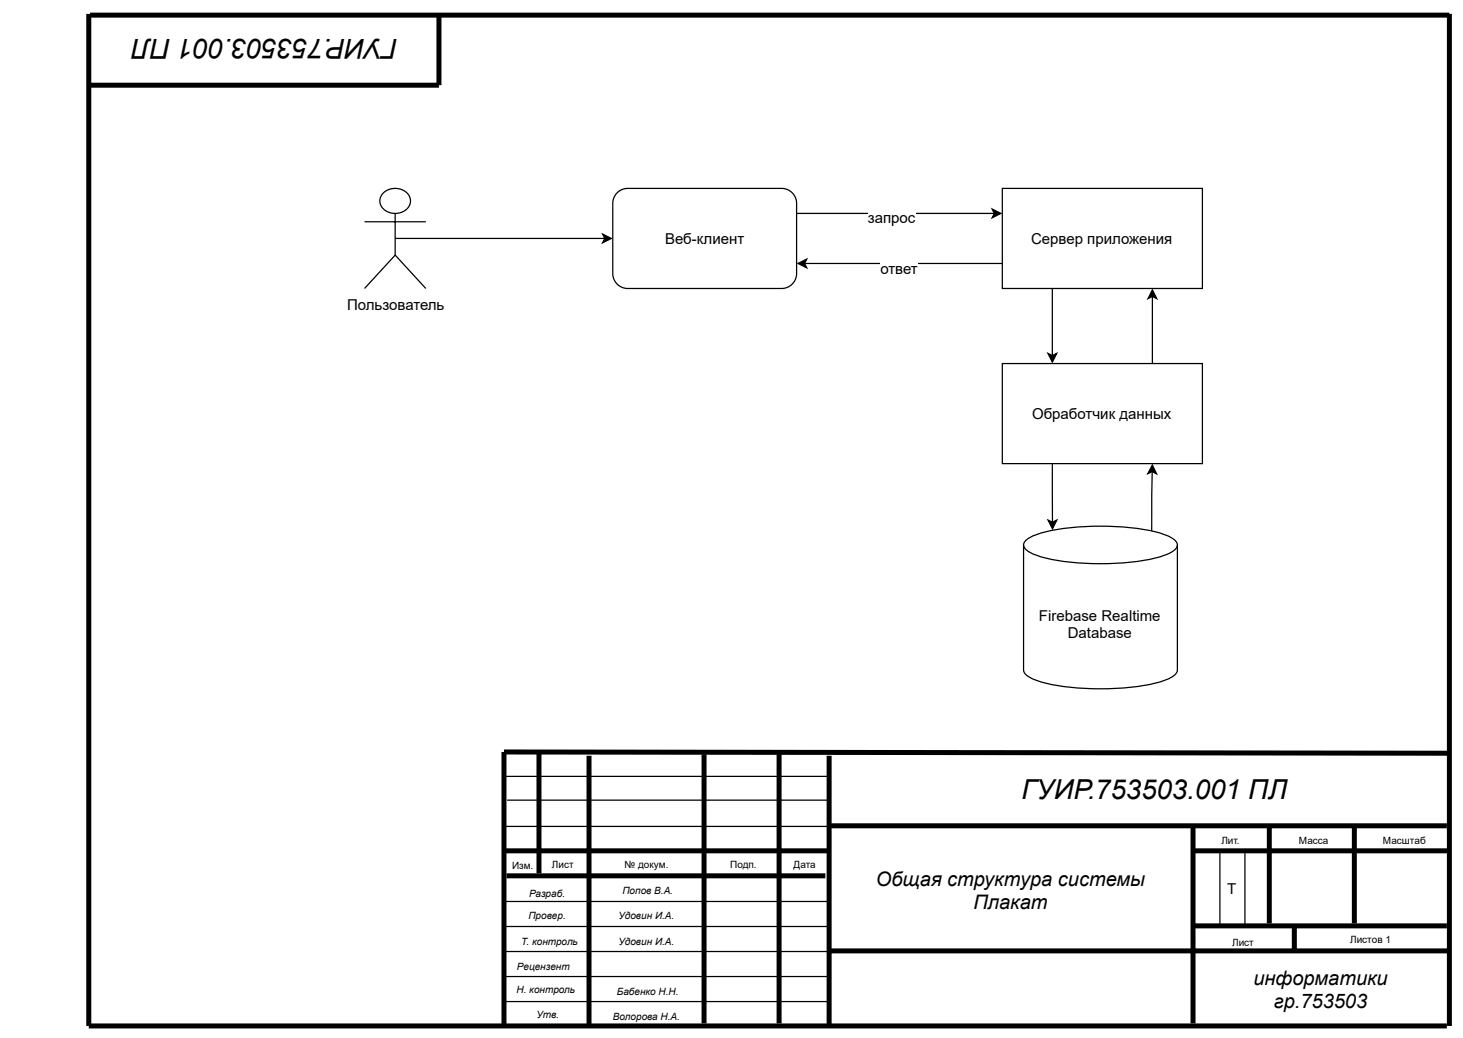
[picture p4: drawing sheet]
<svg xmlns="http://www.w3.org/2000/svg" width="297mm" height="211mm" viewBox="0 0 297 211" stroke-linecap="round" stroke-linejoin="round" font-family="sans-serif">
<g fill="none" stroke="#000" stroke-width="1" stroke-linecap="butt">
<path d="M18 2.8v205.4h275.7M18.3 3.1h275.9M89.1 3.1v14.2h-71.1M294.2 2.8v205.4M109.4 152.6v24.6M119.6 153.4v54.8M142.9 153.1v54.6M158.2 152.9v54.8M168.3 153.4v54.8M294.2 152.9l-191.9-.3v55.6M102.3 172.7h66M102.8 177.7h64.8"/>
<path d="M168.3 167.6h125.4M242.2 167.6v40.1M242.5 172.7h51.7M257.7 167.6v19.8M275 167.6v19.8M168.3 193h125.7M242.2 187.9h51.5M262.8 187.9v4.8"/>
</g>
<path d="M102.7 157.6h65.7M102.7 167.7h69.3M102.9 162.4h65.5M247.7 173v14.5M252.7 173v15M102.2 193.1h69.5M102.4 182.9h65.8M102.7 188h65.7M102.7 198.2h65.2M102.2 203.3h66.2" fill="none" stroke="#000" stroke-width=".25"/>
<path d="M77.8 39.2a3.3 3.3 0 0 1 5.5 1.2 3 3 0 0 1-4.3 2.7 2.35 2.35 0 0 1-1.2-3.9z" fill="#fff"/>
<path d="M77.8 39.2a3.3 3.3 0 0 1 5.5 1.2 3 3 0 0 1-4.3 2.7 2.35 2.35 0 0 1-1.2-3.9zM74 45h12.4M80.2 43.3v8.5M80.2 51.8l-6.2 6.7M80.2 51.8l6.2 6.7M161.7 43.3h40.2M201.4 42.4l1.8 .9-1.8 .9 .5-.9z" fill="none" stroke="#000" stroke-width=".25"/>
<path d="M201.4 42.4l1.8 .9-1.8 .9 .5-.9z" fill="#000"/>
<g fill="#fff">
<path d="M176.2 42.4h9.6v3.6h-9.6z"/>
<path d="M125.3 39.1l1-.6 1.1-.3h31.3a3 3 0 0 1 3 3.1v14.2a3 3 0 0 1-3 3h-31.3a3 3 0 0 1-3-3v-14.4l.2-1z"/>
</g>
<path d="M125.3 39.1l1-.6 1.1-.3h31.3a3 3 0 0 1 3 3.1v14.2a3 3 0 0 1-3 3h-31.3a3 3 0 0 1-3-3v-14.4l.2-1zM162 53.5l1.8-.9-.5 .9 .5 .9zM163.3 53.5h40.2" fill="none" stroke="#000" stroke-width=".25"/>
<path d="M162 53.5l1.8-.9-.5 .9 .5 .9z" fill="#000"/>
<path d="M178.7 52.8h7.6v3.6h-7.6z" fill="#fff"/>
<path d="M213.6 58.5v13.7M212.8 71.7l.8 .5 .9-.5-.9 1.8z" fill="none" stroke="#000" stroke-width=".25"/>
<path d="M212.8 71.7l.8 .5 .9-.5-.9 1.8z" fill="#000"/>
<path d="M203.5 38.2h40.6v20.3h-40.6z" fill="#fff"/>
<path d="M203.5 38.2h40.6v20.3h-40.6zM80.2 48.4h42.6M122.3 47.5l1.8 .9-1.8 .9 .5-.9zM234 58.8l.8 1.8-.8-.4-.9 .4zM234 60.2v13.6M213.6 94.1l.1 11.9M212.8 105.6l.9 .4 .9-.5-.9 1.8z" fill="none" stroke="#000" stroke-width=".25"/>
<path d="M122.3 47.5l1.8 .9-1.8 .9 .5-.9zM234 58.8l.8 1.8-.8-.4-.9 .4zM212.8 105.6l.9 .4 .9-.5-.9 1.8z" fill="#000"/>
<path d="M203.5 73.8h40.6v20.3h-40.6z" fill="#fff"/>
<path d="M203.5 73.8h40.6v20.3h-40.6zM233.9 95.7l-.1 12M233.9 94.4l.9 1.8-.9-.5-.9 .4z" fill="none" stroke="#000" stroke-width=".25"/>
<path d="M233.9 94.4l.9 1.8-.9-.5-.9 .4z" fill="#000"/>
<path d="M208.3 109.7a13.3 13.3 0 0 1 6.2-2.2 50.9 50.9 0 0 1 21.9 1 4.6 4.6 0 0 1 2.6 1.7v25.8a2.5 2.5 0 0 1-1.8 1.8 41.1 41.1 0 0 1-15.7 2 34.5 34.5 0 0 1-11.9-2 2.5 2.5 0 0 1-1.8-1.8v-25.4l.1-.5z" fill="#fff"/>
<path d="M207.8 110.6a2.5 2.5 0 0 0 1.8 1.8 41.1 41.1 0 0 0 15.8 2 34.5 34.5 0 0 0 11.8-2 2.5 2.5 0 0 0 1.8-1.8M208.3 109.7a13.3 13.3 0 0 1 6.2-2.2 50.9 50.9 0 0 1 21.9 1 4.6 4.6 0 0 1 2.6 1.7v25.8a2.5 2.5 0 0 1-1.8 1.8 41.1 41.1 0 0 1-15.7 2 34.5 34.5 0 0 1-11.9-2 2.5 2.5 0 0 1-1.8-1.8v-25.4l.1-.5z" fill="none" stroke="#000" stroke-width=".25"/>
<g font-size="5.6">
<text x="80.8" y="7.9" transform="rotate(-180 80.8 7.9)">ГУИР.753503.001 ПЛ</text>
<text x="207.4" y="162.2">ГУИР.753503.001 ПЛ</text>
</g>
<g font-size="4.1">
<text x="177.8" y="179.7">Общая структура системы</text>
<text x="197.6" y="184.6">Плакат</text>
<text x="254.5" y="199.8">информатики</text>
<text x="258.6" y="204.6">гр.753503</text>
</g>
<g font-size="3">
<text x="176.2" y="45.2">запрос</text>
<text x="135" y="49.5">Веб-клиент</text>
<text x="209.3" y="49.5">Сервер приложения</text>
<text x="178.7" y="55.6">ответ</text>
<text x="70.5" y="63">Пользователь</text>
<text x="209.5" y="85">Обработчик данных</text>
<text x="210.9" y="125.9">Firebase Realtime</text>
<text x="216.8" y="129.5">Database</text>
<text x="249.1" y="181.5">T</text>
</g>
<g font-size="2">
<text x="247.9" y="171.4">Лит.</text>
<text x="263.7" y="171.4">Масса</text>
<text x="280.8" y="171.4">Масштаб</text>
<text x="103.9" y="176.4">Изм.</text>
<text x="112" y="176.2">Лист</text>
<text x="126.8" y="176.2">№ докум.</text>
<text x="148.2" y="176.2">Подп.</text>
<text x="161.1" y="176.2">Дата</text>
<text x="107.4" y="182">Разраб.</text>
<text x="126.4" y="181.5">Попов В.А.</text>
<text x="105.8" y="191.7">Т. контроль</text>
<text x="107.3" y="186.6">Провер.</text>
<text x="125.6" y="186.6">Удовин И.А.</text>
<text x="125.6" y="191.7">Удовин И.А.</text>
<text x="250.1" y="191.9">Лист</text>
<text x="274.1" y="191.4">Листов 1</text>
<text x="104.9" y="196.8">Рецензент</text>
<text x="104.9" y="201.6">Н. контроль</text>
<text x="125.2" y="201.8">Бабенко Н.Н.</text>
<text x="108.9" y="206.7">Утв.</text>
<text x="124.4" y="206.9">Волорова Н.А.</text>
</g>
</svg>
